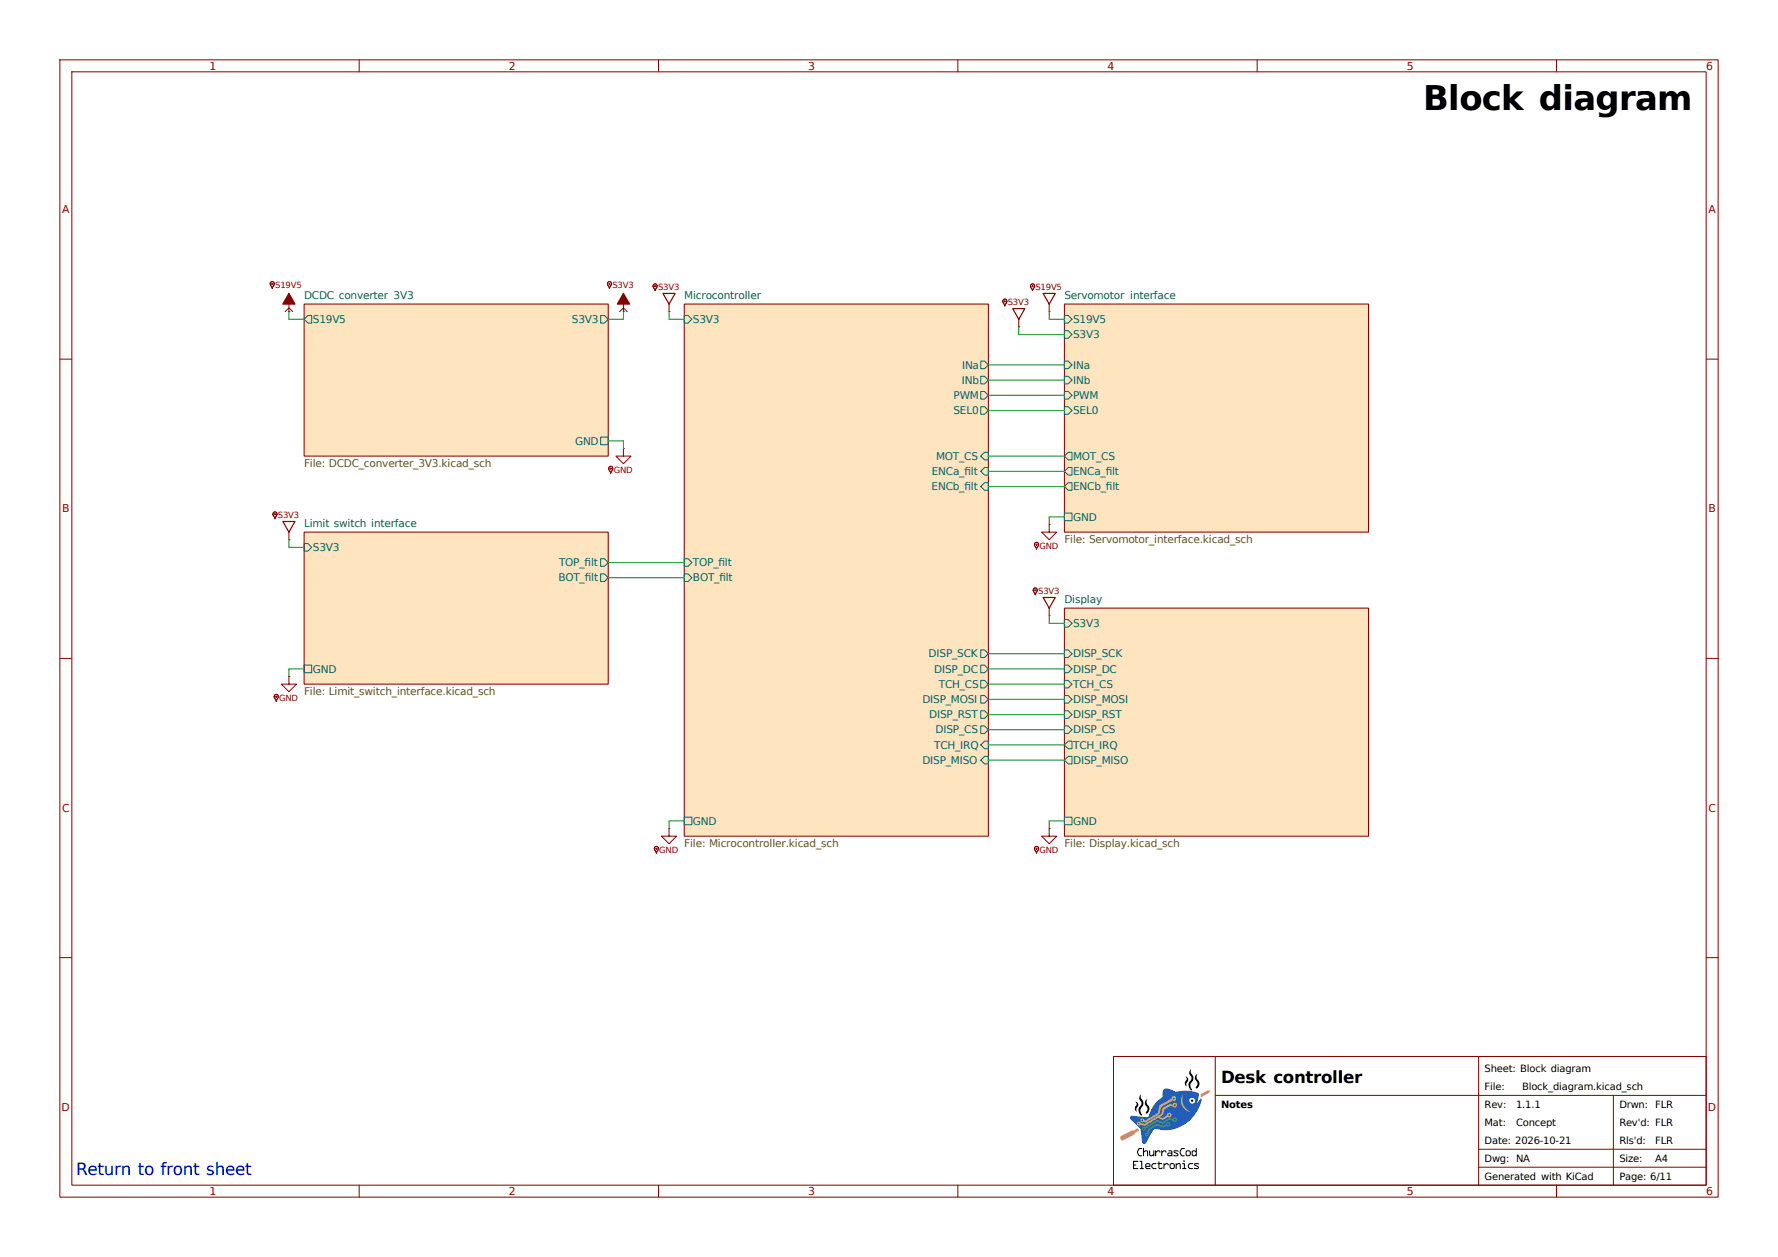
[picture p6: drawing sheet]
(kicad_sch
 (version 20260306)
 (generator "eeschema")
 (generator_version "10.0")
 (paper "A4")
 (title_block
  (date "2026-10-21")
  (rev "1.1.1"))
 (lib_symbols
  (symbol "personal:Cosmetic_GND"
   (power local)
   (pin_numbers (hide yes))
   (pin_names (hide yes)) (exclude_from_sim no) (in_bom no) (on_board no)
   (in_pos_files no)
   (duplicate_pin_numbers_are_jumpers no)
   (property "Reference" "Pwr" (at 0 4.318 0) (show_name no) (do_not_autoplace yes) (hide yes) (effects (font (size 1.27 1.27))))
   (property "Value" "S_" (at 0 -3.556 0) (show_name no) (do_not_autoplace yes) (effects (font (size 1.016 1.016) (thickness 0.127) (color 132 0 0 1))))
   (property "Footprint" "" (at 0 0 0) (show_name no) (do_not_autoplace no) (hide yes) (effects (font (size 1.27 1.27))))
   (property "Datasheet" "" (at 0 0 0) (show_name no) (do_not_autoplace no) (hide yes) (effects (font (size 1.27 1.27))))
   (property "Description" "Local power symbol (sink), cosmetic use only" (at 0 0 0) (show_name no) (do_not_autoplace no) (hide yes) (effects (font (size 1.27 1.27))))
   (symbol "Cosmetic_GND_0_1"
    (polyline (pts (xy 0 -1.27) (xy -1.27 -1.27) (xy 0 -2.54) (xy 1.27 -1.27) (xy 0 -1.27) (xy 0 0)) (stroke (width 0) (type default)) (fill (type none))))
   (symbol "Cosmetic_GND_1_1"
    (pin power_in line (at 0 0 270) (length 0) (name "" (effects (font (size 1.27 1.27)))) (number "1" (effects (font (size 1.27 1.27))))))
   (embedded_fonts no))
  (symbol "personal:Cosmetic_PWR"
   (power local)
   (pin_numbers (hide yes))
   (pin_names (hide yes)) (exclude_from_sim no) (in_bom no) (on_board no)
   (in_pos_files no)
   (duplicate_pin_numbers_are_jumpers no)
   (property "Reference" "Pwr" (at 0 4.318 0) (show_name no) (do_not_autoplace yes) (hide yes) (effects (font (size 1.27 1.27))))
   (property "Value" "S_" (at 0 4.064 0) (show_name no) (do_not_autoplace yes) (effects (font (size 1.016 1.016) (thickness 0.127) (color 132 0 0 1))))
   (property "Footprint" "" (at 0 0 0) (show_name no) (do_not_autoplace no) (hide yes) (effects (font (size 1.27 1.27))))
   (property "Datasheet" "" (at 0 0 0) (show_name no) (do_not_autoplace no) (hide yes) (effects (font (size 1.27 1.27))))
   (property "Description" "Local power symbol (sink), cosmetic use only" (at 0 0 0) (show_name no) (do_not_autoplace no) (hide yes) (effects (font (size 1.27 1.27))))
   (symbol "Cosmetic_PWR_1_1"
    (polyline (pts (xy 0 1.27) (xy -1.016 3.048) (xy 1.016 3.048) (xy 0 1.27)) (stroke (width 0.2032) (type solid)) (fill (type none)))
    (polyline (pts (xy 0 0) (xy 0 1.27)) (stroke (width 0) (type solid) (color 132 0 0 1)) (fill (type none)))
    (pin power_in line (at 0 0 90) (length 0) (name "" (effects (font (size 1.27 1.27)))) (number "1" (effects (font (size 1.27 1.27))))))
   (embedded_fonts no))
  (symbol "personal:Cosmetic_PWR_SRC"
   (power local)
   (pin_numbers (hide yes))
   (pin_names
    (offset 0) (hide yes)) (exclude_from_sim no) (in_bom no) (on_board no)
   (in_pos_files no)
   (duplicate_pin_numbers_are_jumpers no)
   (property "Reference" "Pwr" (at 0 4.318 0) (show_name no) (do_not_autoplace yes) (hide yes) (effects (font (size 1.27 1.27))))
   (property "Value" "S_" (at 0 4.064 0) (show_name no) (do_not_autoplace yes) (effects (font (size 1.016 1.016) (thickness 0.127) (color 132 0 0 1))))
   (property "Footprint" "" (at 0 0 0) (show_name no) (do_not_autoplace no) (hide yes) (effects (font (size 1.27 1.27))))
   (property "Datasheet" "" (at 0 0 0) (show_name no) (do_not_autoplace no) (hide yes) (effects (font (size 1.27 1.27))))
   (property "Description" "Local power symbol (source), cosmetic use only" (at 0 0 0) (show_name no) (do_not_autoplace no) (hide yes) (effects (font (size 1.27 1.27))))
   (symbol "Cosmetic_PWR_SRC_0_1"
    (polyline (pts (xy 0.635 0) (xy 0 0.635) (xy -0.635 0)) (stroke (width 0) (type default)) (fill (type none))))
   (symbol "Cosmetic_PWR_SRC_1_1"
    (polyline (pts (xy 0 3.048) (xy 1.016 1.27) (xy -1.016 1.27) (xy 0 3.048)) (stroke (width 0.2032) (type solid)) (fill (type outline)))
    (polyline (pts (xy 0 0) (xy 0 1.27)) (stroke (width 0) (type solid) (color 132 0 0 1)) (fill (type none)))
    (pin power_in line (at 0 0 90) (length 0) (name "" (effects (font (size 1.27 1.27)))) (number "1" (effects (font (size 1.27 1.27))))))
   (embedded_fonts no)))
 (text "Return to front sheet"
  (exclude_from_sim no)
  (at 12.7 197.485 0)
  (effects (font
    (face "DejaVu Sans") (size 2.032 2.032) (thickness 0.3175) (color 0 0 194 1)) (justify left bottom)
   (href "#1")))
 (wire
  (pts (xy 165.1 116.84) (xy 177.8 116.84))
  (stroke (width 0) (type default)))
 (wire
  (pts (xy 111.76 52.07) (xy 111.76 53.34))
  (stroke (width 0) (type default)))
 (wire
  (pts (xy 50.8 91.44) (xy 48.26 91.44))
  (stroke (width 0) (type default)))
 (wire
  (pts (xy 165.1 76.2) (xy 177.8 76.2))
  (stroke (width 0) (type default)))
 (wire
  (pts (xy 111.76 53.34) (xy 114.3 53.34))
  (stroke (width 0) (type default)))
 (wire
  (pts (xy 170.18 55.88) (xy 177.8 55.88))
  (stroke (width 0) (type default)))
 (wire
  (pts (xy 175.26 137.16) (xy 177.8 137.16))
  (stroke (width 0) (type default)))
 (wire
  (pts (xy 165.1 119.38) (xy 177.8 119.38))
  (stroke (width 0) (type default)))
 (wire
  (pts (xy 165.1 66.04) (xy 177.8 66.04))
  (stroke (width 0) (type default)))
 (wire
  (pts (xy 101.6 73.66) (xy 104.14 73.66))
  (stroke (width 0) (type default)))
 (wire
  (pts (xy 175.26 138.43) (xy 175.26 137.16))
  (stroke (width 0) (type default)))
 (wire
  (pts (xy 175.26 86.36) (xy 177.8 86.36))
  (stroke (width 0) (type default)))
 (wire
  (pts (xy 175.26 87.63) (xy 175.26 86.36))
  (stroke (width 0) (type default)))
 (wire
  (pts (xy 48.26 111.76) (xy 50.8 111.76))
  (stroke (width 0) (type default)))
 (wire
  (pts (xy 101.6 96.52) (xy 114.3 96.52))
  (stroke (width 0) (type default)))
 (wire
  (pts (xy 111.76 138.43) (xy 111.76 137.16))
  (stroke (width 0) (type default)))
 (wire
  (pts (xy 175.26 52.07) (xy 175.26 53.34))
  (stroke (width 0) (type default)))
 (wire
  (pts (xy 170.18 54.61) (xy 170.18 55.88))
  (stroke (width 0) (type default)))
 (wire
  (pts (xy 175.26 53.34) (xy 177.8 53.34))
  (stroke (width 0) (type default)))
 (wire
  (pts (xy 101.6 53.34) (xy 104.14 53.34))
  (stroke (width 0) (type default)))
 (wire
  (pts (xy 175.26 104.14) (xy 177.8 104.14))
  (stroke (width 0) (type default)))
 (wire
  (pts (xy 111.76 137.16) (xy 114.3 137.16))
  (stroke (width 0) (type default)))
 (wire
  (pts (xy 50.8 53.34) (xy 48.26 53.34))
  (stroke (width 0) (type default)))
 (wire
  (pts (xy 165.1 127) (xy 177.8 127))
  (stroke (width 0) (type default)))
 (wire
  (pts (xy 165.1 114.3) (xy 177.8 114.3))
  (stroke (width 0) (type default)))
 (wire
  (pts (xy 165.1 109.22) (xy 177.8 109.22))
  (stroke (width 0) (type default)))
 (wire
  (pts (xy 165.1 68.58) (xy 177.8 68.58))
  (stroke (width 0) (type default)))
 (wire
  (pts (xy 165.1 121.92) (xy 177.8 121.92))
  (stroke (width 0) (type default)))
 (wire
  (pts (xy 165.1 78.74) (xy 177.8 78.74))
  (stroke (width 0) (type default)))
 (wire
  (pts (xy 165.1 81.28) (xy 177.8 81.28))
  (stroke (width 0) (type default)))
 (wire
  (pts (xy 104.14 73.66) (xy 104.14 74.93))
  (stroke (width 0) (type default)))
 (wire
  (pts (xy 165.1 111.76) (xy 177.8 111.76))
  (stroke (width 0) (type default)))
 (wire
  (pts (xy 48.26 91.44) (xy 48.26 90.17))
  (stroke (width 0) (type default)))
 (wire
  (pts (xy 104.14 53.34) (xy 104.14 52.07))
  (stroke (width 0) (type default)))
 (wire
  (pts (xy 165.1 63.5) (xy 177.8 63.5))
  (stroke (width 0) (type default)))
 (wire
  (pts (xy 101.6 93.98) (xy 114.3 93.98))
  (stroke (width 0) (type default)))
 (wire
  (pts (xy 48.26 53.34) (xy 48.26 52.07))
  (stroke (width 0) (type default)))
 (wire
  (pts (xy 165.1 124.46) (xy 177.8 124.46))
  (stroke (width 0) (type default)))
 (wire
  (pts (xy 48.26 113.03) (xy 48.26 111.76))
  (stroke (width 0) (type default)))
 (wire
  (pts (xy 165.1 60.96) (xy 177.8 60.96))
  (stroke (width 0) (type default)))
 (wire
  (pts (xy 175.26 102.87) (xy 175.26 104.14))
  (stroke (width 0) (type default)))
 (symbol
  (lib_id "personal:Cosmetic_GND")
  (at 175.26 87.63 0)
  (unit 1)
  (body_style 1)
  (exclude_from_sim no)
  (in_bom no)
  (on_board no)
  (in_pos_files no)
  (dnp no)
  (fields_autoplaced yes)
  (property "Reference" "Pwr085" (at 175.26 83.312 0) (hide yes) (show_name no) (do_not_autoplace yes) (effects (font (size 1.27 1.27))))
  (property "Value" "GND" (at 175.26 91.186 0) (show_name no) (do_not_autoplace yes) (effects (font (size 1.016 1.016) (thickness 0.127) (color 132 0 0 1))))
  (property "Footprint" "" (at 175.26 87.63 0) (hide yes) (show_name no) (do_not_autoplace no) (effects (font (size 1.27 1.27))))
  (property "Datasheet" "" (at 175.26 87.63 0) (hide yes) (show_name no) (do_not_autoplace no) (effects (font (size 1.27 1.27))))
  (property "Description" "Local power symbol (sink), cosmetic use only" (at 175.26 87.63 0) (hide yes) (show_name no) (do_not_autoplace no) (effects (font (size 1.27 1.27))))
  (property "Manufacturer" "NA" (at 175.26 87.63 0) (hide yes) (show_name no) (do_not_autoplace no) (effects (font (size 1.27 1.27))))
  (property "Manufacturer Part Number" "NA" (at 175.26 87.63 0) (hide yes) (show_name no) (do_not_autoplace no) (effects (font (size 1.27 1.27))))
  (property "Assy" "" (at 175.26 87.63 0) (hide yes) (show_name no) (do_not_autoplace no) (effects (font (size 1.27 1.27))))
  (property "BarrelConn" "" (at 175.26 87.63 0) (hide yes) (show_name no) (do_not_autoplace no) (effects (font (size 1.27 1.27))))
  (pin "1"))
 (symbol
  (lib_id "personal:Cosmetic_PWR")
  (at 48.26 90.17 0)
  (unit 1)
  (body_style 1)
  (exclude_from_sim no)
  (in_bom no)
  (on_board no)
  (in_pos_files no)
  (dnp no)
  (fields_autoplaced yes)
  (property "Reference" "Pwr083" (at 48.26 85.852 0) (hide yes) (show_name no) (do_not_autoplace yes) (effects (font (size 1.27 1.27))))
  (property "Value" "S3V3" (at 48.26 86.106 0) (show_name no) (do_not_autoplace yes) (effects (font (size 1.016 1.016) (thickness 0.127) (color 132 0 0 1))))
  (property "Footprint" "" (at 48.26 90.17 0) (hide yes) (show_name no) (do_not_autoplace no) (effects (font (size 1.27 1.27))))
  (property "Datasheet" "" (at 48.26 90.17 0) (hide yes) (show_name no) (do_not_autoplace no) (effects (font (size 1.27 1.27))))
  (property "Description" "Local power symbol (sink), cosmetic use only" (at 48.26 90.17 0) (hide yes) (show_name no) (do_not_autoplace no) (effects (font (size 1.27 1.27))))
  (property "Manufacturer" "NA" (at 48.26 90.17 0) (hide yes) (show_name no) (do_not_autoplace no) (effects (font (size 1.27 1.27))))
  (property "Manufacturer Part Number" "NA" (at 48.26 90.17 0) (hide yes) (show_name no) (do_not_autoplace no) (effects (font (size 1.27 1.27))))
  (property "Assy" "" (at 48.26 90.17 0) (hide yes) (show_name no) (do_not_autoplace no) (effects (font (size 1.27 1.27))))
  (property "BarrelConn" "" (at 48.26 90.17 0) (hide yes) (show_name no) (do_not_autoplace no) (effects (font (size 1.27 1.27))))
  (pin "1"))
 (symbol
  (lib_id "personal:Cosmetic_PWR")
  (at 170.18 54.61 0)
  (unit 1)
  (body_style 1)
  (exclude_from_sim no)
  (in_bom no)
  (on_board no)
  (in_pos_files no)
  (dnp no)
  (fields_autoplaced yes)
  (property "Reference" "Pwr090" (at 170.18 50.292 0) (hide yes) (show_name no) (do_not_autoplace yes) (effects (font (size 1.27 1.27))))
  (property "Value" "S3V3" (at 170.18 50.546 0) (show_name no) (do_not_autoplace yes) (effects (font (size 1.016 1.016) (thickness 0.127) (color 132 0 0 1))))
  (property "Footprint" "" (at 170.18 54.61 0) (hide yes) (show_name no) (do_not_autoplace no) (effects (font (size 1.27 1.27))))
  (property "Datasheet" "" (at 170.18 54.61 0) (hide yes) (show_name no) (do_not_autoplace no) (effects (font (size 1.27 1.27))))
  (property "Description" "Local power symbol (sink), cosmetic use only" (at 170.18 54.61 0) (hide yes) (show_name no) (do_not_autoplace no) (effects (font (size 1.27 1.27))))
  (property "Manufacturer" "NA" (at 170.18 54.61 0) (hide yes) (show_name no) (do_not_autoplace no) (effects (font (size 1.27 1.27))))
  (property "Manufacturer Part Number" "NA" (at 170.18 54.61 0) (hide yes) (show_name no) (do_not_autoplace no) (effects (font (size 1.27 1.27))))
  (property "Assy" "" (at 170.18 54.61 0) (hide yes) (show_name no) (do_not_autoplace no) (effects (font (size 1.27 1.27))))
  (property "BarrelConn" "" (at 170.18 54.61 0) (hide yes) (show_name no) (do_not_autoplace no) (effects (font (size 1.27 1.27))))
  (pin "1"))
 (symbol
  (lib_id "personal:Cosmetic_GND")
  (at 111.76 138.43 0)
  (unit 1)
  (body_style 1)
  (exclude_from_sim no)
  (in_bom no)
  (on_board no)
  (in_pos_files no)
  (dnp no)
  (fields_autoplaced yes)
  (property "Reference" "Pwr0102" (at 111.76 134.112 0) (hide yes) (show_name no) (do_not_autoplace yes) (effects (font (size 1.27 1.27))))
  (property "Value" "GND" (at 111.76 141.986 0) (show_name no) (do_not_autoplace yes) (effects (font (size 1.016 1.016) (thickness 0.127) (color 132 0 0 1))))
  (property "Footprint" "" (at 111.76 138.43 0) (hide yes) (show_name no) (do_not_autoplace no) (effects (font (size 1.27 1.27))))
  (property "Datasheet" "" (at 111.76 138.43 0) (hide yes) (show_name no) (do_not_autoplace no) (effects (font (size 1.27 1.27))))
  (property "Description" "Local power symbol (sink), cosmetic use only" (at 111.76 138.43 0) (hide yes) (show_name no) (do_not_autoplace no) (effects (font (size 1.27 1.27))))
  (property "Manufacturer" "NA" (at 111.76 138.43 0) (hide yes) (show_name no) (do_not_autoplace no) (effects (font (size 1.27 1.27))))
  (property "Manufacturer Part Number" "NA" (at 111.76 138.43 0) (hide yes) (show_name no) (do_not_autoplace no) (effects (font (size 1.27 1.27))))
  (property "Assy" "" (at 111.76 138.43 0) (hide yes) (show_name no) (do_not_autoplace no) (effects (font (size 1.27 1.27))))
  (property "BarrelConn" "" (at 111.76 138.43 0) (hide yes) (show_name no) (do_not_autoplace no) (effects (font (size 1.27 1.27))))
  (pin "1"))
 (symbol
  (lib_id "personal:Cosmetic_PWR")
  (at 175.26 102.87 0)
  (unit 1)
  (body_style 1)
  (exclude_from_sim no)
  (in_bom no)
  (on_board no)
  (in_pos_files no)
  (dnp no)
  (fields_autoplaced yes)
  (property "Reference" "Pwr092" (at 175.26 98.552 0) (hide yes) (show_name no) (do_not_autoplace yes) (effects (font (size 1.27 1.27))))
  (property "Value" "S3V3" (at 175.26 98.806 0) (show_name no) (do_not_autoplace yes) (effects (font (size 1.016 1.016) (thickness 0.127) (color 132 0 0 1))))
  (property "Footprint" "" (at 175.26 102.87 0) (hide yes) (show_name no) (do_not_autoplace no) (effects (font (size 1.27 1.27))))
  (property "Datasheet" "" (at 175.26 102.87 0) (hide yes) (show_name no) (do_not_autoplace no) (effects (font (size 1.27 1.27))))
  (property "Description" "Local power symbol (sink), cosmetic use only" (at 175.26 102.87 0) (hide yes) (show_name no) (do_not_autoplace no) (effects (font (size 1.27 1.27))))
  (property "Manufacturer" "NA" (at 175.26 102.87 0) (hide yes) (show_name no) (do_not_autoplace no) (effects (font (size 1.27 1.27))))
  (property "Manufacturer Part Number" "NA" (at 175.26 102.87 0) (hide yes) (show_name no) (do_not_autoplace no) (effects (font (size 1.27 1.27))))
  (property "Assy" "" (at 175.26 102.87 0) (hide yes) (show_name no) (do_not_autoplace no) (effects (font (size 1.27 1.27))))
  (property "BarrelConn" "" (at 175.26 102.87 0) (hide yes) (show_name no) (do_not_autoplace no) (effects (font (size 1.27 1.27))))
  (pin "1"))
 (symbol
  (lib_id "personal:Cosmetic_GND")
  (at 48.26 113.03 0)
  (unit 1)
  (body_style 1)
  (exclude_from_sim no)
  (in_bom no)
  (on_board no)
  (in_pos_files no)
  (dnp no)
  (fields_autoplaced yes)
  (property "Reference" "Pwr084" (at 48.26 108.712 0) (hide yes) (show_name no) (do_not_autoplace yes) (effects (font (size 1.27 1.27))))
  (property "Value" "GND" (at 48.26 116.586 0) (show_name no) (do_not_autoplace yes) (effects (font (size 1.016 1.016) (thickness 0.127) (color 132 0 0 1))))
  (property "Footprint" "" (at 48.26 113.03 0) (hide yes) (show_name no) (do_not_autoplace no) (effects (font (size 1.27 1.27))))
  (property "Datasheet" "" (at 48.26 113.03 0) (hide yes) (show_name no) (do_not_autoplace no) (effects (font (size 1.27 1.27))))
  (property "Description" "Local power symbol (sink), cosmetic use only" (at 48.26 113.03 0) (hide yes) (show_name no) (do_not_autoplace no) (effects (font (size 1.27 1.27))))
  (property "Manufacturer" "NA" (at 48.26 113.03 0) (hide yes) (show_name no) (do_not_autoplace no) (effects (font (size 1.27 1.27))))
  (property "Manufacturer Part Number" "NA" (at 48.26 113.03 0) (hide yes) (show_name no) (do_not_autoplace no) (effects (font (size 1.27 1.27))))
  (property "Assy" "" (at 48.26 113.03 0) (hide yes) (show_name no) (do_not_autoplace no) (effects (font (size 1.27 1.27))))
  (property "BarrelConn" "" (at 48.26 113.03 0) (hide yes) (show_name no) (do_not_autoplace no) (effects (font (size 1.27 1.27))))
  (pin "1"))
 (symbol
  (lib_id "personal:Cosmetic_PWR_SRC")
  (at 104.14 52.07 0)
  (unit 1)
  (body_style 1)
  (exclude_from_sim no)
  (in_bom no)
  (on_board no)
  (in_pos_files no)
  (dnp no)
  (property "Reference" "Pwr099" (at 104.14 47.752 0) (hide yes) (show_name no) (do_not_autoplace yes) (effects (font (size 1.27 1.27))))
  (property "Value" "S3V3" (at 104.14 47.625 0) (show_name no) (do_not_autoplace yes) (effects (font (size 1.016 1.016) (thickness 0.127) (color 132 0 0 1))))
  (property "Footprint" "" (at 104.14 52.07 0) (hide yes) (show_name no) (do_not_autoplace no) (effects (font (size 1.27 1.27))))
  (property "Datasheet" "" (at 104.14 52.07 0) (hide yes) (show_name no) (do_not_autoplace no) (effects (font (size 1.27 1.27))))
  (property "Description" "Local power symbol (source), cosmetic use only" (at 104.14 52.07 0) (hide yes) (show_name no) (do_not_autoplace no) (effects (font (size 1.27 1.27))))
  (property "Manufacturer" "NA" (at 104.14 52.07 0) (hide yes) (show_name no) (do_not_autoplace no) (effects (font (size 1.27 1.27))))
  (property "Manufacturer Part Number" "NA" (at 104.14 52.07 0) (hide yes) (show_name no) (do_not_autoplace no) (effects (font (size 1.27 1.27))))
  (property "Assy" "" (at 104.14 52.07 0) (hide yes) (show_name no) (do_not_autoplace no) (effects (font (size 1.27 1.27))))
  (property "BarrelConn" "" (at 104.14 52.07 0) (hide yes) (show_name no) (do_not_autoplace no) (effects (font (size 1.27 1.27))))
  (pin "1"))
 (symbol
  (lib_id "personal:Cosmetic_PWR")
  (at 175.26 52.07 0)
  (unit 1)
  (body_style 1)
  (exclude_from_sim no)
  (in_bom no)
  (on_board no)
  (in_pos_files no)
  (dnp no)
  (fields_autoplaced yes)
  (property "Reference" "Pwr089" (at 175.26 47.752 0) (hide yes) (show_name no) (do_not_autoplace yes) (effects (font (size 1.27 1.27))))
  (property "Value" "S19V5" (at 175.26 48.006 0) (show_name no) (do_not_autoplace yes) (effects (font (size 1.016 1.016) (thickness 0.127) (color 132 0 0 1))))
  (property "Footprint" "" (at 175.26 52.07 0) (hide yes) (show_name no) (do_not_autoplace no) (effects (font (size 1.27 1.27))))
  (property "Datasheet" "" (at 175.26 52.07 0) (hide yes) (show_name no) (do_not_autoplace no) (effects (font (size 1.27 1.27))))
  (property "Description" "Local power symbol (sink), cosmetic use only" (at 175.26 52.07 0) (hide yes) (show_name no) (do_not_autoplace no) (effects (font (size 1.27 1.27))))
  (property "Manufacturer" "NA" (at 175.26 52.07 0) (hide yes) (show_name no) (do_not_autoplace no) (effects (font (size 1.27 1.27))))
  (property "Manufacturer Part Number" "NA" (at 175.26 52.07 0) (hide yes) (show_name no) (do_not_autoplace no) (effects (font (size 1.27 1.27))))
  (property "Assy" "" (at 175.26 52.07 0) (hide yes) (show_name no) (do_not_autoplace no) (effects (font (size 1.27 1.27))))
  (property "BarrelConn" "" (at 175.26 52.07 0) (hide yes) (show_name no) (do_not_autoplace no) (effects (font (size 1.27 1.27))))
  (pin "1"))
 (symbol
  (lib_id "personal:Cosmetic_GND")
  (at 104.14 74.93 0)
  (unit 1)
  (body_style 1)
  (exclude_from_sim no)
  (in_bom no)
  (on_board no)
  (in_pos_files no)
  (dnp no)
  (fields_autoplaced yes)
  (property "Reference" "Pwr0100" (at 104.14 70.612 0) (hide yes) (show_name no) (do_not_autoplace yes) (effects (font (size 1.27 1.27))))
  (property "Value" "GND" (at 104.14 78.486 0) (show_name no) (do_not_autoplace yes) (effects (font (size 1.016 1.016) (thickness 0.127) (color 132 0 0 1))))
  (property "Footprint" "" (at 104.14 74.93 0) (hide yes) (show_name no) (do_not_autoplace no) (effects (font (size 1.27 1.27))))
  (property "Datasheet" "" (at 104.14 74.93 0) (hide yes) (show_name no) (do_not_autoplace no) (effects (font (size 1.27 1.27))))
  (property "Description" "Local power symbol (sink), cosmetic use only" (at 104.14 74.93 0) (hide yes) (show_name no) (do_not_autoplace no) (effects (font (size 1.27 1.27))))
  (property "Manufacturer" "NA" (at 104.14 74.93 0) (hide yes) (show_name no) (do_not_autoplace no) (effects (font (size 1.27 1.27))))
  (property "Manufacturer Part Number" "NA" (at 104.14 74.93 0) (hide yes) (show_name no) (do_not_autoplace no) (effects (font (size 1.27 1.27))))
  (property "Assy" "" (at 104.14 74.93 0) (hide yes) (show_name no) (do_not_autoplace no) (effects (font (size 1.27 1.27))))
  (property "BarrelConn" "" (at 104.14 74.93 0) (hide yes) (show_name no) (do_not_autoplace no) (effects (font (size 1.27 1.27))))
  (pin "1"))
 (symbol
  (lib_id "personal:Cosmetic_PWR_SRC")
  (at 48.26 52.07 0)
  (mirror y)
  (unit 1)
  (body_style 1)
  (exclude_from_sim no)
  (in_bom no)
  (on_board no)
  (in_pos_files no)
  (dnp no)
  (property "Reference" "Pwr088" (at 48.26 47.752 0) (hide yes) (show_name no) (do_not_autoplace yes) (effects (font (size 1.27 1.27))))
  (property "Value" "S19V5" (at 48.26 47.625 0) (show_name no) (do_not_autoplace yes) (effects (font (size 1.016 1.016) (thickness 0.127) (color 132 0 0 1))))
  (property "Footprint" "" (at 48.26 52.07 0) (hide yes) (show_name no) (do_not_autoplace no) (effects (font (size 1.27 1.27))))
  (property "Datasheet" "" (at 48.26 52.07 0) (hide yes) (show_name no) (do_not_autoplace no) (effects (font (size 1.27 1.27))))
  (property "Description" "Local power symbol (source), cosmetic use only" (at 48.26 52.07 0) (hide yes) (show_name no) (do_not_autoplace no) (effects (font (size 1.27 1.27))))
  (property "Manufacturer" "NA" (at 48.26 52.07 0) (hide yes) (show_name no) (do_not_autoplace no) (effects (font (size 1.27 1.27))))
  (property "Manufacturer Part Number" "NA" (at 48.26 52.07 0) (hide yes) (show_name no) (do_not_autoplace no) (effects (font (size 1.27 1.27))))
  (property "Assy" "" (at 48.26 52.07 0) (hide yes) (show_name no) (do_not_autoplace no) (effects (font (size 1.27 1.27))))
  (property "BarrelConn" "" (at 48.26 52.07 0) (hide yes) (show_name no) (do_not_autoplace no) (effects (font (size 1.27 1.27))))
  (pin "1"))
 (symbol
  (lib_id "personal:Cosmetic_GND")
  (at 175.26 138.43 0)
  (unit 1)
  (body_style 1)
  (exclude_from_sim no)
  (in_bom no)
  (on_board no)
  (in_pos_files no)
  (dnp no)
  (fields_autoplaced yes)
  (property "Reference" "Pwr093" (at 175.26 134.112 0) (hide yes) (show_name no) (do_not_autoplace yes) (effects (font (size 1.27 1.27))))
  (property "Value" "GND" (at 175.26 141.986 0) (show_name no) (do_not_autoplace yes) (effects (font (size 1.016 1.016) (thickness 0.127) (color 132 0 0 1))))
  (property "Footprint" "" (at 175.26 138.43 0) (hide yes) (show_name no) (do_not_autoplace no) (effects (font (size 1.27 1.27))))
  (property "Datasheet" "" (at 175.26 138.43 0) (hide yes) (show_name no) (do_not_autoplace no) (effects (font (size 1.27 1.27))))
  (property "Description" "Local power symbol (sink), cosmetic use only" (at 175.26 138.43 0) (hide yes) (show_name no) (do_not_autoplace no) (effects (font (size 1.27 1.27))))
  (property "Manufacturer" "NA" (at 175.26 138.43 0) (hide yes) (show_name no) (do_not_autoplace no) (effects (font (size 1.27 1.27))))
  (property "Manufacturer Part Number" "NA" (at 175.26 138.43 0) (hide yes) (show_name no) (do_not_autoplace no) (effects (font (size 1.27 1.27))))
  (property "Assy" "" (at 175.26 138.43 0) (hide yes) (show_name no) (do_not_autoplace no) (effects (font (size 1.27 1.27))))
  (property "BarrelConn" "" (at 175.26 138.43 0) (hide yes) (show_name no) (do_not_autoplace no) (effects (font (size 1.27 1.27))))
  (pin "1"))
 (symbol
  (lib_id "personal:Cosmetic_PWR")
  (at 111.76 52.07 0)
  (unit 1)
  (body_style 1)
  (exclude_from_sim no)
  (in_bom no)
  (on_board no)
  (in_pos_files no)
  (dnp no)
  (fields_autoplaced yes)
  (property "Reference" "Pwr0101" (at 111.76 47.752 0) (hide yes) (show_name no) (do_not_autoplace yes) (effects (font (size 1.27 1.27))))
  (property "Value" "S3V3" (at 111.76 48.006 0) (show_name no) (do_not_autoplace yes) (effects (font (size 1.016 1.016) (thickness 0.127) (color 132 0 0 1))))
  (property "Footprint" "" (at 111.76 52.07 0) (hide yes) (show_name no) (do_not_autoplace no) (effects (font (size 1.27 1.27))))
  (property "Datasheet" "" (at 111.76 52.07 0) (hide yes) (show_name no) (do_not_autoplace no) (effects (font (size 1.27 1.27))))
  (property "Description" "Local power symbol (sink), cosmetic use only" (at 111.76 52.07 0) (hide yes) (show_name no) (do_not_autoplace no) (effects (font (size 1.27 1.27))))
  (property "Manufacturer" "NA" (at 111.76 52.07 0) (hide yes) (show_name no) (do_not_autoplace no) (effects (font (size 1.27 1.27))))
  (property "Manufacturer Part Number" "NA" (at 111.76 52.07 0) (hide yes) (show_name no) (do_not_autoplace no) (effects (font (size 1.27 1.27))))
  (property "Assy" "" (at 111.76 52.07 0) (hide yes) (show_name no) (do_not_autoplace no) (effects (font (size 1.27 1.27))))
  (property "BarrelConn" "" (at 111.76 52.07 0) (hide yes) (show_name no) (do_not_autoplace no) (effects (font (size 1.27 1.27))))
  (pin "1"))
 (sheet
  (at 177.8 50.8)
  (size 50.8 38.1)
  (exclude_from_sim no)
  (in_bom yes)
  (on_board yes)
  (dnp no)
  (fields_autoplaced yes)
  (stroke (width 0.1524) (type solid))
  (fill (color 255 229 191 1))
  (property "Sheetname" "Servomotor interface" (at 177.8 50.0884 0) (show_name no) (do_not_autoplace no) (effects (font (size 1.27 1.27)) (justify left bottom)))
  (property "Sheetfile" "Servomotor_interface.kicad_sch" (at 177.8 89.4846 0) (show_name no) (do_not_autoplace no) (effects (font (size 1.27 1.27)) (justify left top)))
  (pin "MOT_CS" output (at 177.8 76.2 180) (effects (font (size 1.27 1.27)) (justify left)))
  (pin "GND" passive (at 177.8 86.36 180) (effects (font (size 1.27 1.27)) (justify left)))
  (pin "ENCa_filt" output (at 177.8 78.74 180) (effects (font (size 1.27 1.27)) (justify left)))
  (pin "PWM" input (at 177.8 66.04 180) (effects (font (size 1.27 1.27)) (justify left)))
  (pin "INb" input (at 177.8 63.5 180) (effects (font (size 1.27 1.27)) (justify left)))
  (pin "S3V3" input (at 177.8 55.88 180) (effects (font (size 1.27 1.27)) (justify left)))
  (pin "SEL0" input (at 177.8 68.58 180) (effects (font (size 1.27 1.27)) (justify left)))
  (pin "INa" input (at 177.8 60.96 180) (effects (font (size 1.27 1.27)) (justify left)))
  (pin "S19V5" input (at 177.8 53.34 180) (effects (font (size 1.27 1.27)) (justify left)))
  (pin "ENCb_filt" output (at 177.8 81.28 180) (effects (font (size 1.27 1.27)) (justify left))))
 (sheet
  (at 114.3 50.8)
  (size 50.8 88.9)
  (exclude_from_sim no)
  (in_bom yes)
  (on_board yes)
  (dnp no)
  (fields_autoplaced yes)
  (stroke (width 0.1524) (type solid))
  (fill (color 255 229 191 1))
  (property "Sheetname" "Microcontroller" (at 114.3 50.0884 0) (show_name no) (do_not_autoplace no) (effects (font (size 1.27 1.27)) (justify left bottom)))
  (property "Sheetfile" "Microcontroller.kicad_sch" (at 114.3 140.2846 0) (show_name no) (do_not_autoplace no) (effects (font (size 1.27 1.27)) (justify left top)))
  (pin "DISP_MOSI" output (at 165.1 116.84 0) (effects (font (size 1.27 1.27)) (justify right)))
  (pin "PWM" output (at 165.1 66.04 0) (effects (font (size 1.27 1.27)) (justify right)))
  (pin "SEL0" output (at 165.1 68.58 0) (effects (font (size 1.27 1.27)) (justify right)))
  (pin "DISP_RST" output (at 165.1 119.38 0) (effects (font (size 1.27 1.27)) (justify right)))
  (pin "MOT_CS" input (at 165.1 76.2 0) (effects (font (size 1.27 1.27)) (justify right)))
  (pin "INa" output (at 165.1 60.96 0) (effects (font (size 1.27 1.27)) (justify right)))
  (pin "DISP_DC" output (at 165.1 111.76 0) (effects (font (size 1.27 1.27)) (justify right)))
  (pin "GND" passive (at 114.3 137.16 180) (effects (font (size 1.27 1.27)) (justify left)))
  (pin "DISP_SCK" output (at 165.1 109.22 0) (effects (font (size 1.27 1.27)) (justify right)))
  (pin "TOP_filt" input (at 114.3 93.98 180) (effects (font (size 1.27 1.27)) (justify left)))
  (pin "S3V3" input (at 114.3 53.34 180) (effects (font (size 1.27 1.27)) (justify left)))
  (pin "DISP_MISO" input (at 165.1 127 0) (effects (font (size 1.27 1.27)) (justify right)))
  (pin "TCH_IRQ" input (at 165.1 124.46 0) (effects (font (size 1.27 1.27)) (justify right)))
  (pin "DISP_CS" output (at 165.1 121.92 0) (effects (font (size 1.27 1.27)) (justify right)))
  (pin "ENCa_filt" input (at 165.1 78.74 0) (effects (font (size 1.27 1.27)) (justify right)))
  (pin "BOT_filt" input (at 114.3 96.52 180) (effects (font (size 1.27 1.27)) (justify left)))
  (pin "TCH_CS" output (at 165.1 114.3 0) (effects (font (size 1.27 1.27)) (justify right)))
  (pin "ENCb_filt" input (at 165.1 81.28 0) (effects (font (size 1.27 1.27)) (justify right)))
  (pin "INb" output (at 165.1 63.5 0) (effects (font (size 1.27 1.27)) (justify right))))
 (sheet
  (at 50.8 88.9)
  (size 50.8 25.4)
  (exclude_from_sim no)
  (in_bom yes)
  (on_board yes)
  (dnp no)
  (fields_autoplaced yes)
  (stroke (width 0.1524) (type solid))
  (fill (color 255 229 191 1))
  (property "Sheetname" "Limit switch interface" (at 50.8 88.1884 0) (show_name no) (do_not_autoplace no) (effects (font (size 1.27 1.27)) (justify left bottom)))
  (property "Sheetfile" "Limit_switch_interface.kicad_sch" (at 50.8 114.8846 0) (show_name no) (do_not_autoplace no) (effects (font (size 1.27 1.27)) (justify left top)))
  (pin "S3V3" input (at 50.8 91.44 180) (effects (font (size 1.27 1.27)) (justify left)))
  (pin "TOP_filt" output (at 101.6 93.98 0) (effects (font (size 1.27 1.27)) (justify right)))
  (pin "GND" passive (at 50.8 111.76 180) (effects (font (size 1.27 1.27)) (justify left)))
  (pin "BOT_filt" output (at 101.6 96.52 0) (effects (font (size 1.27 1.27)) (justify right))))
 (sheet
  (at 50.8 50.8)
  (size 50.8 25.4)
  (exclude_from_sim no)
  (in_bom yes)
  (on_board yes)
  (dnp no)
  (fields_autoplaced yes)
  (stroke (width 0.1524) (type solid))
  (fill (color 255 229 191 1))
  (property "Sheetname" "DCDC converter 3V3" (at 50.8 50.0884 0) (show_name no) (do_not_autoplace no) (effects (font (size 1.27 1.27)) (justify left bottom)))
  (property "Sheetfile" "DCDC_converter_3V3.kicad_sch" (at 50.8 76.7846 0) (show_name no) (do_not_autoplace no) (effects (font (size 1.27 1.27)) (justify left top)))
  (pin "S19V5" output (at 50.8 53.34 180) (effects (font (size 1.27 1.27)) (justify left)))
  (pin "S3V3" output (at 101.6 53.34 0) (effects (font (size 1.27 1.27)) (justify right)))
  (pin "GND" passive (at 101.6 73.66 0) (effects (font (size 1.27 1.27)) (justify right))))
 (sheet
  (at 177.8 101.6)
  (size 50.8 38.1)
  (exclude_from_sim no)
  (in_bom yes)
  (on_board yes)
  (dnp no)
  (fields_autoplaced yes)
  (stroke (width 0.1524) (type solid))
  (fill (color 255 229 191 1))
  (property "Sheetname" "Display" (at 177.8 100.8884 0) (show_name no) (do_not_autoplace no) (effects (font (size 1.27 1.27)) (justify left bottom)))
  (property "Sheetfile" "Display.kicad_sch" (at 177.8 140.2846 0) (show_name no) (do_not_autoplace no) (effects (font (size 1.27 1.27)) (justify left top)))
  (pin "DISP_MISO" output (at 177.8 127 180) (effects (font (size 1.27 1.27)) (justify left)))
  (pin "DISP_RST" input (at 177.8 119.38 180) (effects (font (size 1.27 1.27)) (justify left)))
  (pin "S3V3" input (at 177.8 104.14 180) (effects (font (size 1.27 1.27)) (justify left)))
  (pin "DISP_MOSI" input (at 177.8 116.84 180) (effects (font (size 1.27 1.27)) (justify left)))
  (pin "DISP_CS" input (at 177.8 121.92 180) (effects (font (size 1.27 1.27)) (justify left)))
  (pin "DISP_SCK" input (at 177.8 109.22 180) (effects (font (size 1.27 1.27)) (justify left)))
  (pin "DISP_DC" input (at 177.8 111.76 180) (effects (font (size 1.27 1.27)) (justify left)))
  (pin "TCH_IRQ" output (at 177.8 124.46 180) (effects (font (size 1.27 1.27)) (justify left)))
  (pin "TCH_CS" input (at 177.8 114.3 180) (effects (font (size 1.27 1.27)) (justify left)))
  (pin "GND" passive (at 177.8 137.16 180) (effects (font (size 1.27 1.27)) (justify left)))))
